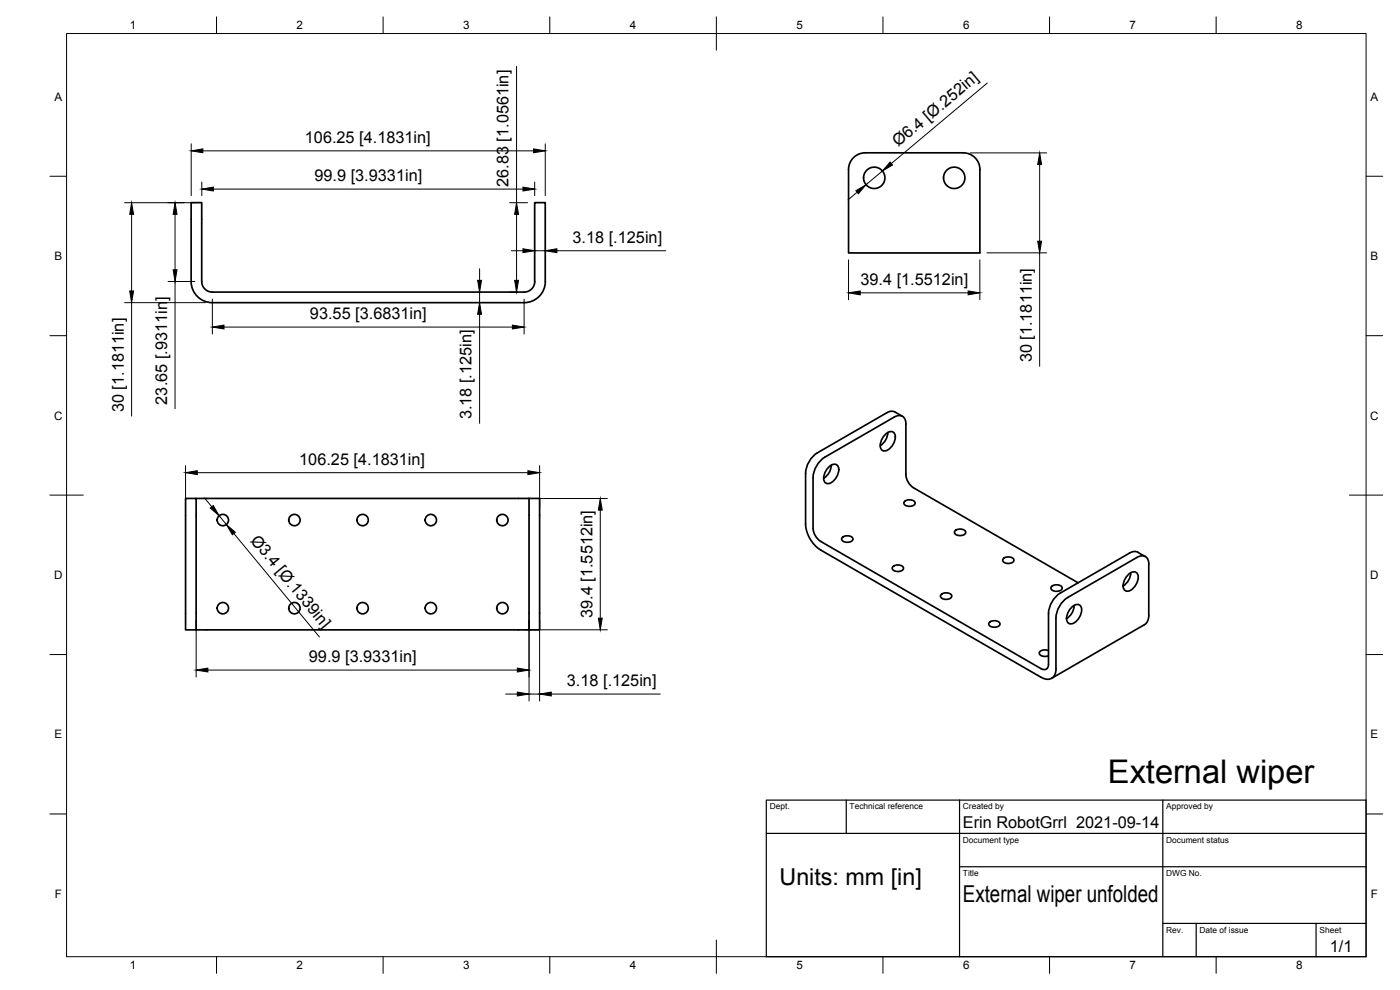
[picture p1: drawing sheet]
<svg xmlns="http://www.w3.org/2000/svg" width="420mm" height="297mm" viewBox="0 0 420 297" stroke-linecap="round" stroke-linejoin="round" font-family="sans-serif">
<!-- layer: Visible -->
<g fill="none" stroke="#000" stroke-width=".51">
<path d="M294.1 50.9a5 5 0 0 0-5-5h-29.4a5 5 0 0 0-5 5v25h39.4v-25M157.3 87.6h-93.6a3.2 3.2 0 0 1-3.2-3.1v-23.7h-3.1v23.7a6.4 6.4 0 0 0 6.3 6.3h93.6M157.3 87.6a3.1 3.1 0 0 0 3.2-3.1v-23.7h3.1v23.7a6.3 6.3 0 0 1-6.3 6.3M245.3 135.9a7.8 7.8 0 0 0-3.5 6.1v15.2M249.5 139.6a5 5 0 0 1-2.3 3.9M265.4 130.6a1.9 1.9 0 0 1 3.1-.5 4.3 4.3 0 0 1-3.1 5.2 1.58 1.58 0 0 1-1.2-2.2l.5-1.3zM266.1 123.9l-20.8 12M266.1 123.9l1.1-.5h1l2.6 1.5M266.5 129.8a5 5 0 0 1-2.3 3.9M268.3 125.2l-20.7 12a7.8 7.8 0 0 0-3.6 6.1v15.2l.5 1.9 1.3 1.6 66.6 38.6a1.38 1.38 0 0 0 1.6 .2 1.38 1.38 0 0 0 .7-1.5M268.3 125.2a2.16 2.16 0 0 1 2.5-.3 2.16 2.16 0 0 1 1.1 2.3M271.9 127.2v15.2"/>
<path d="M55.7 149.5h3.2v39.5h-3.2zM58.9 149.5h99.9M158.8 149.5h3.1v39.5h-3.1zM241.8 157.2a10 10 0 0 0 4.5 7.8l66.1 38.2a2.73 2.73 0 0 0 3.2 .3 2.73 2.73 0 0 0 1.3-2.9v-15.2a7.8 7.8 0 0 1 3.5-6.1l20.8-12.1a2.16 2.16 0 0 1 2.5-.2 2.16 2.16 0 0 1 1.1 2.3l-.1 15.9-.5 1.6-.7 .6-27.9 16.1M248.5 140.4a1.9 1.9 0 0 1 3-.5 4.3 4.3 0 0 1-3 5.2 1.58 1.58 0 0 1-1.2-2.2l.4-1.3zM271.4 150.5a2.22 2.22 0 0 1 3.2 .3 1.9 1.9 0 0 1-3.2 .6l-.1-.6zM271.9 142.4l.5 1.9 .7 1.2 1 .8M274.1 146.3l49.5 28.6M286.6 159.3a2.22 2.22 0 0 1 3.2 .3 1.9 1.9 0 0 1-3.2 .6l-.2-.6zM252.8 161.3a2.22 2.22 0 0 1 3.2 .3 1.9 1.9 0 0 1-3.2 .6l-.2-.6zM267.9 170.1a2.22 2.22 0 0 1 3.2 .2 1.9 1.9 0 0 1-3.2 .6l-.1-.6zM282.4 178.4a2.22 2.22 0 0 1 3.2 .3 1.9 1.9 0 0 1-3.2 .6l-.1-.6z"/>
<path d="M301.1 167.6a2.22 2.22 0 0 1 3.2 .3 1.9 1.9 0 0 1-3.2 .6l-.2-.6zM315.6 176a2.22 2.22 0 0 1 3.2 .3 1.9 1.9 0 0 1-3.2 .6l-.2-.6zM338.3 172.7a1.9 1.9 0 0 1 3.1-.6 4.3 4.3 0 0 1-3.1 5.3 1.58 1.58 0 0 1-1.2-2.3l.5-1.2zM339.4 171.9a5 5 0 0 1-2.3 3.9M341.5 165.7l2.2 1.3M341.5 165.7l-1.4-.2-1.1 .4-20.8 12.1a7.8 7.8 0 0 0-3.5 6.1M58.9 189h99.9M296.9 186.8a2.22 2.22 0 0 1 3.2 .3 1.9 1.9 0 0 1-3.2 .6l-.2-.6zM314.7 195.2a1.83 1.83 0 0 0-2.8 .9l.9 .7 .9 .2 1-.3M314.7 184.1v15.2M321.4 182.5a1.9 1.9 0 0 1 3-.6 4.3 4.3 0 0 1-3 5.3 1.58 1.58 0 0 1-1.3-2.3l.5-1.2zM322.4 181.7a5 5 0 0 1-2.3 3.9"/>
<circle cx="262.4" cy="53.4" r="3.2"/>
<circle cx="286.4" cy="53.4" r="3.2"/>
<circle cx="66.9" cy="156" r="1.7"/>
<circle cx="88.4" cy="156" r="1.7"/>
<circle cx="108.8" cy="156" r="1.7"/>
<circle cx="129.3" cy="156" r="1.7"/>
<circle cx="150.8" cy="156" r="1.7"/>
<circle cx="66.9" cy="182.5" r="1.7"/>
<circle cx="88.4" cy="182.5" r="1.7"/>
<circle cx="108.8" cy="182.5" r="1.7"/>
<circle cx="129.3" cy="182.5" r="1.7"/>
<circle cx="150.8" cy="182.5" r="1.7"/>
</g>
<!-- layer: Border -->
<g fill="none" stroke="#000" stroke-width=".3">
<path d="M20 10.1h390v276.9h-390zM65 5.1v5M115 5.1v5M165 5.1v5M215 5.1v10M265 5.1v5M315 5.1v5M365 5.1v5M15 52.9h5M410 52.9h5M15 100.7h5M410 100.7h5"/>
<path d="M15 148.6h10M405 148.6h10M15 196.4h5M410 196.4h5M15 244.2h5M410 244.2h5M65 287v5M115 287v5M165 287v5M215 282.1v9.9M265 287v5M315 287v5"/>
<path d="M365 287v5"/>
</g>
<!-- layer: TitleBlock -->
<path d="M230 240.1h180v46.9h-180zM230 250h180M254 240.1v9.9M288 240.1v46.9M349 240.1v46.9M288 260.1h122M349 277.1h61M359 277.1v9.9M395 277.1v9.9" fill="none" stroke="#000" stroke-width=".36"/>
<!-- layer: Dimensions -->
<g fill="none" stroke="#000" stroke-width=".3">
<path d="M155 19.9v40.9M296.3 24.9l-28.8 24.2M57.4 43.1v15.6M60.6 54.6v4.1M60.9 45.3h99.2M64.1 56.7h92.9M160.5 54.6v4.1M163.6 43.1v15.6M257.2 57.7l-2.6 2.2M264.8 51.3l-4.9 4.1M291.2 45.9h22.9M312 49.4v23"/>
<path d="M37.4 60.8h21.1M39.5 64.3v23M52.5 64.3v16.6M152.9 60.8h5.4M153.5 75.2h3.5M155 64.3v19.8M160.5 75.2h3.1M167.1 75.2h32.7M254.7 78v12M294.1 78v12M296.2 75.9h17.9M312 75.9v34"/>
<path d="M37.4 90.8h24.2M39.5 90.8v34M50.4 84.5h8.1M52.5 84.5v38.1M63.7 89.7v10.5M67.2 98.1h86.6M143.9 80.6v3.5M143.9 87.6v3.2M143.9 94.3v32.7M152.9 87.6h2.3M157.3 89.7v10.5M258.2 87.9h32.4"/>
<path d="M55.7 139.7v12.8M161.9 139.7v12.8M59.2 141.8h99.2M61.3 149.4l2.3 2.6M65.8 154.8l2.1 2.6M157.7 149.6h24.6M180.1 153.1v32.4M70.2 160.1l25.7 31M58.9 186.1v17M157.7 189h24.6M158.8 186.1v24.2M161.9 186.1v24.2"/>
<path d="M62.4 201h92.9M151.8 208.2h3.5M158.8 208.2h3.1M165.4 208.2h32.7"/>
</g>
<g fill="#000" stroke="#000" stroke-width=".3">
<path d="M57.4 45.3l3.5-.6v1.1zM60.6 56.7l3.5-.6v1.2zM157 56.1l3.5 .6-3.5 .6zM160.1 44.7l3.5 .6-3.5 .5zM256.9 57.2l3-1.8-2.3 2.7zM267.1 48.6l.8 .9-3.1 1.8zM312 45.9l.6 3.5h-1.2zM39.5 60.8l.6 3.5h-1.2zM52.5 60.8l.6 3.5h-1.1zM155 60.8l.6 3.5h-1.1zM157 74.6l3.5 .6-3.5 .6zM163.6 75.2l3.5-.6v1.2z"/>
<path d="M311.4 72.4h1.2l-.6 3.5zM38.9 87.3h1.2l-.6 3.5zM52 80.9h1.1l-.6 3.6zM63.7 98.1l3.5-.6v1.2zM143.3 84.1h1.2l-.6 3.5zM143.9 90.8l.6 3.5h-1.2zM153.8 97.5l3.5 .6-3.5 .6zM154.5 84.1h1.1l-.6 3.5zM254.7 87.9l3.5-.6v1.2zM290.6 87.3l3.5 .6-3.5 .6zM55.7 141.8l3.5-.6v1.2zM63.1 152.4l.9-.7 1.8 3.1z"/>
<path d="M67.9 157.4l2.7 2.3-.9 .8zM158.4 141.2l3.5 .6-3.5 .6zM180.1 149.6l.6 3.5h-1.1zM179.6 185.5h1.1l-.6 3.5zM58.9 201l3.5-.5v1.1zM155.3 207.7l3.5 .5-3.5 .6zM155.3 200.5l3.5 .5-3.5 .6zM161.9 208.2l3.5-.5v1.1z"/>
</g>
<text font-size="9.8" x="332.5" y="235">External wiper</text>
<g font-size="7">
<text x="234" y="265.7">Units: mm [in]</text>
<text x="289" y="270.6">External wiper unfolded</text>
</g>
<g font-size="4.9">
<text x="91.5" y="42.9">106.25 [4.1831in]</text>
<text x="269.6" y="44.2" transform="rotate(-40 269.6 44.2)">Ø6.4 [Ø.252in]</text>
<text x="94.4" y="54.3">99.9 [3.9331in]</text>
<text x="152.7" y="56.1" transform="rotate(-90 152.7 56.1)">26.83 [1.0561in]</text>
<text x="171.8" y="72.9">3.18 [.125in]</text>
<text x="258.2" y="85.5">39.4 [1.5512in]</text>
<text x="93" y="95.8">93.55 [3.6831in]</text>
<text x="309.6" y="108.7" transform="rotate(-90 309.6 108.7)">30 [1.1811in]</text>
<text x="37.1" y="123.7" transform="rotate(-90 37.1 123.7)">30 [1.1811in]</text>
<text x="50.2" y="121.4" transform="rotate(-90 50.2 121.4)">23.65 [.9311in]</text>
<text x="141.5" y="125.8" transform="rotate(-90 141.5 125.8)">3.18 [.125in]</text>
<text x="89.8" y="139.5">106.25 [4.1831in]</text>
<text x="75" y="162.2" transform="rotate(50 75 162.2)">Ø3.4 [Ø.1339in]</text>
<text x="177.8" y="185.4" transform="rotate(-90 177.8 185.4)">39.4 [1.5512in]</text>
<text x="92.7" y="198.7">99.9 [3.9331in]</text>
<text x="170.1" y="205.9">3.18 [.125in]</text>
<text x="289" y="248.5">Erin RobotGrrl 2021-09-14</text>
<text x="399.1" y="285.7">1/1</text>
</g>
<g font-size="3.5">
<text x="39" y="8.8">1</text>
<text x="89" y="8.8">2</text>
<text x="139" y="8.8">3</text>
<text x="189" y="8.8">4</text>
<text x="239" y="8.8">5</text>
<text x="289" y="8.8">6</text>
<text x="339" y="8.8">7</text>
<text x="389" y="8.8">8</text>
<text x="16.3" y="30.2">A</text>
<text x="411.3" y="30.2">A</text>
<text x="16.3" y="78">B</text>
<text x="411.3" y="78">B</text>
<text x="16.2" y="125.9">C</text>
<text x="411.2" y="125.9">C</text>
<text x="16.2" y="173.7">D</text>
<text x="411.2" y="173.7">D</text>
<text x="16.3" y="221.6">E</text>
<text x="411.3" y="221.6">E</text>
<text x="16.4" y="269.4">F</text>
<text x="411.4" y="269.4">F</text>
<text x="39" y="290.8">1</text>
<text x="89" y="290.8">2</text>
<text x="139" y="290.8">3</text>
<text x="189" y="290.8">4</text>
<text x="239" y="290.8">5</text>
<text x="289" y="290.8">6</text>
<text x="339" y="290.8">7</text>
<text x="389" y="290.8">8</text>
</g>
<g font-size="2.5">
<text x="231" y="242.9">Dept.</text>
<text x="255" y="242.9">Technical reference</text>
<text x="289" y="242.9">Created by</text>
<text x="350" y="242.9">Approved by</text>
<text x="289" y="252.8">Document type</text>
<text x="350" y="252.8">Document status</text>
<text x="289" y="262.9">Title</text>
<text x="350" y="262.9">DWG No.</text>
<text x="350" y="279.9">Rev.</text>
<text x="360" y="279.9">Date of issue</text>
<text x="396" y="279.9">Sheet</text>
</g>
</svg>
